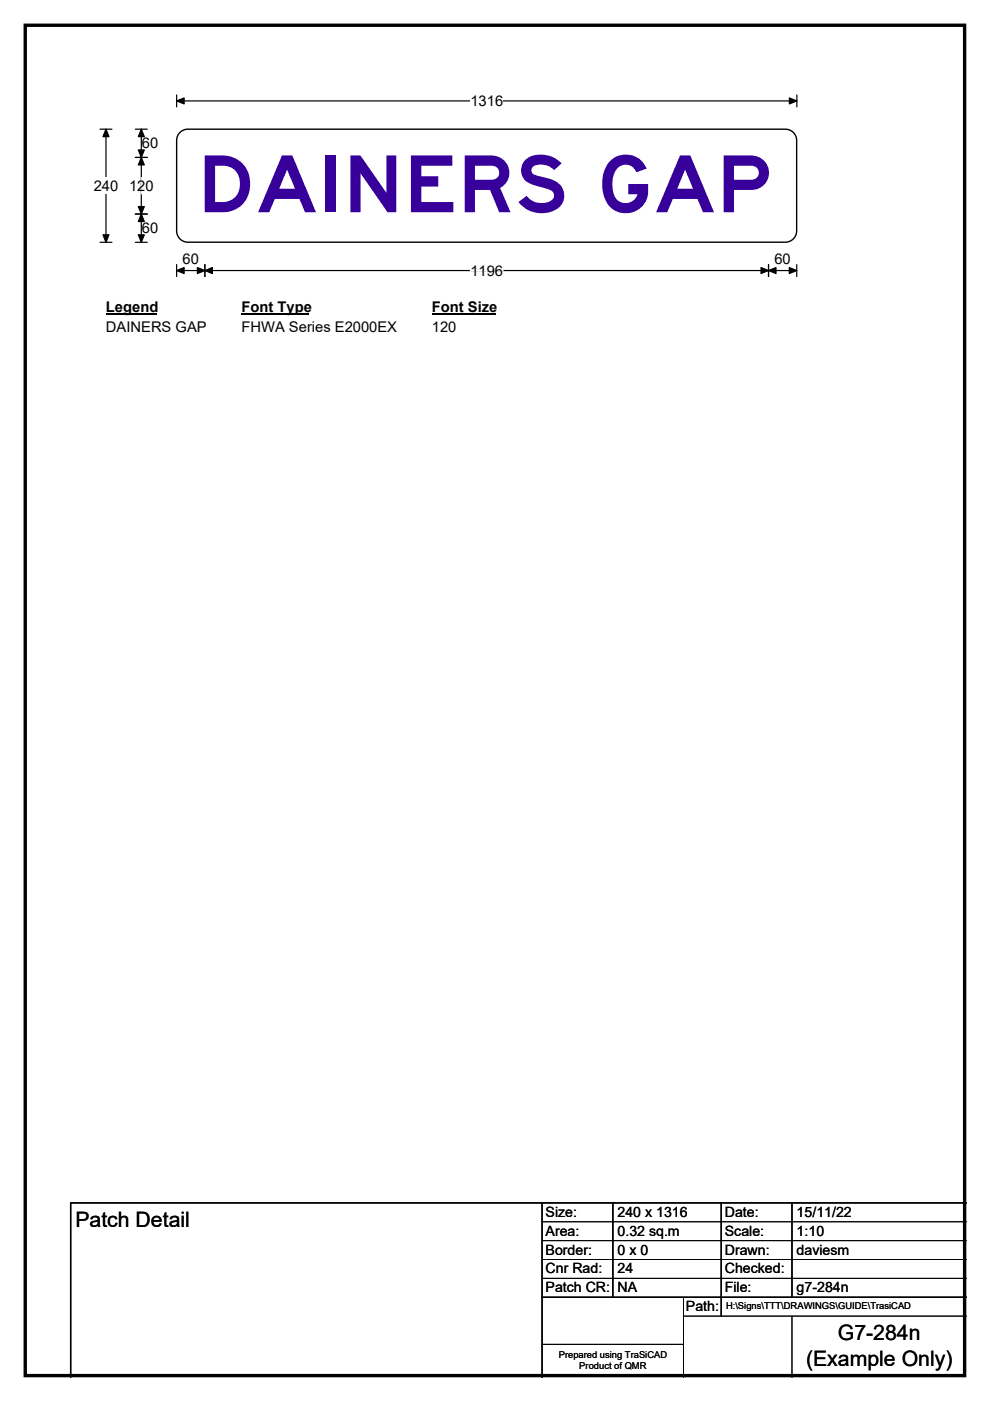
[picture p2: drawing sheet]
<svg xmlns="http://www.w3.org/2000/svg" width="210mm" height="297mm" viewBox="0 0 210 297" stroke-linecap="round" stroke-linejoin="round" font-family="sans-serif">
<path d="M5.4 5.4h199.2v286.3h-199.2z" fill="none" stroke="#000" stroke-width=".72"/>
<path d="M37.5 21.4h131.5M37.5 20.1v2.6M169 20.1v2.6" fill="none" stroke="#000" stroke-width=".25"/>
<path d="M37.5 21.4l1.6-.6v1.2zM167.4 20.8l1.6 .6-1.6 .6z" fill="#000" stroke="#000" stroke-width=".25"/>
<path d="M99.8 19.7h6.9v3.5h-6.9z" fill="#fff"/>
<path d="M21.2 27.4h2.5M22.5 27.4v24M21.2 51.4h2.5M37.5 57.4h131.5M37.5 56.1v2.5M43.5 56.1v2.5M163 56.1v2.5M169 56.1v2.5" fill="none" stroke="#000" stroke-width=".25"/>
<path d="M22.5 27.4l.6 1.6h-1.3zM21.8 49.8h1.3l-.6 1.6zM37.5 57.4l1.6-.7v1.3zM43.5 57.4l1.5-.7v1.3zM41.9 56.7l1.6 .7-1.6 .6zM161.4 56.7l1.6 .7-1.6 .6zM163 57.4l1.6-.7v1.3zM167.4 56.7l1.6 .7-1.6 .6z" fill="#000" stroke="#000" stroke-width=".25"/>
<path d="M99.8 57.4h6.9" fill="none" stroke="#fff" stroke-width=".25"/>
<path d="M19.9 37.6h5.2v3.5h-5.2z" fill="#fff"/>
<path d="M28.7 33.4h2.5M28.7 27.4h2.5M30 27.4v24M28.7 45.4h2.5M28.7 51.4h2.5" fill="none" stroke="#000" stroke-width=".25"/>
<path d="M30 33.4l.6 1.6h-1.3zM30 27.4l.6 1.6h-1.3zM29.3 31.8h1.3l-.6 1.6zM29.3 43.8h1.3l-.6 1.6zM30 45.4l.6 1.6h-1.3zM29.3 49.8h1.3l-.6 1.6z" fill="#000" stroke="#000" stroke-width=".25"/>
<path d="M30 37.6v3.5" fill="none" stroke="#fff" stroke-width=".25"/>
<path d="M22.5 63.4h10.7v3.4h-10.7z" fill="#fff"/>
<path d="M22.5 66.6h10.7" fill="none" stroke="#000" stroke-width=".32"/>
<path d="M51.2 63.4h14.4v3.4h-14.4z" fill="#fff"/>
<path d="M51.2 66.6h14.4" fill="none" stroke="#000" stroke-width=".32"/>
<path d="M91.6 63.4h13.5v3.4h-13.5z" fill="#fff"/>
<path d="M91.6 66.6h13.5" fill="none" stroke="#000" stroke-width=".32"/>
<g fill="#fff">
<path d="M22.5 67.5h21.2v3.5h-21.2z"/>
<path d="M51.2 67.5h32.9v3.5h-32.9z"/>
<path d="M91.6 67.5h5.2v3.5h-5.2z"/>
</g>
<path d="M38.4 27.9l.9-.4 .6-.1h126.7a2.4 2.4 0 0 1 2.4 2.4v19.1a2.41 2.41 0 0 1-2.4 2.5h-126.7a2.39 2.39 0 0 1-2.4-2.5v-19.1a2.38 2.38 0 0 1 .9-1.9z" fill-rule="evenodd" fill="#fff" stroke="#fff" stroke-width=".21"/>
<path d="M38.4 27.9l.9-.4 .6-.1h126.7a2.4 2.4 0 0 1 2.4 2.4v19.1a2.41 2.41 0 0 1-2.4 2.5h-126.7a2.39 2.39 0 0 1-2.4-2.5v-19.1a2.38 2.38 0 0 1 .9-1.9zM115 255v37M130 255v20M153 255v24M168 255v20M205 255h-190v37M115 275h90" fill="none" stroke="#000" stroke-width=".3"/>
<path d="M115 259h90M115 263h90M115 267h90M115 271h90M145 279h60M145 275v17M168 279v13M115 285h30" fill="none" stroke="#000" stroke-width=".21"/>
<text font-size="16.7" fill="#37009b" x="41.9" y="45">DAINERS GAP</text>
<g font-size="4.5">
<text x="16" y="260.1">Patch Detail</text>
<text x="177.7" y="284.2">G7-284n</text>
<text x="171" y="289.6">(Example Only)</text>
</g>
<g font-size="3.1">
<text x="99.8" y="22.5">1316</text>
<text x="30.1" y="31.4">60</text>
<text x="19.9" y="40.4">240</text>
<text x="27.4" y="40.4">120</text>
<text x="30.1" y="49.4">60</text>
<text x="38.7" y="56">60</text>
<text x="99.8" y="58.4">1196</text>
<text x="164.3" y="56">60</text>
<text x="22.5" y="66.2">Legend</text>
<text x="22.5" y="70.3">DAINERS GAP</text>
<text x="51.2" y="66.2">Font Type</text>
<text x="51.2" y="70.3">FHWA Series E2000EX</text>
<text x="91.6" y="66.2">Font Size</text>
<text x="91.6" y="70.3">120</text>
</g>
<g font-size="3">
<text x="115.7" y="258">Size:</text>
<text x="131" y="258">240 x 1316</text>
<text x="153.7" y="258">Date:</text>
<text x="169" y="258">15/11/22</text>
<text x="115.7" y="262">Area:</text>
<text x="131" y="262">0.32 sq.m</text>
<text x="153.7" y="262">Scale:</text>
<text x="169" y="262">1:10</text>
<text x="115.7" y="266">Border:</text>
<text x="115.7" y="270">Cnr Rad:</text>
<text x="131" y="266">0 x 0</text>
<text x="131" y="270">24</text>
<text x="153.7" y="266">Drawn:</text>
<text x="153.7" y="270">Checked:</text>
<text x="169" y="266">daviesm</text>
<text x="115.7" y="274">Patch CR:</text>
<text x="131" y="274">NA</text>
<text x="153.7" y="274">File:</text>
<text x="169" y="274">g7-284n</text>
<text x="145.5" y="278">Path:</text>
</g>
<g font-size="2">
<text x="154" y="277.6">H:\Signs\TTT\DRAWINGS\GUIDE\TrasiCAD</text>
<text x="118.5" y="287.8">Prepared using TraSiCAD</text>
<text x="122.9" y="290.2">Product of QMR</text>
</g>
</svg>
